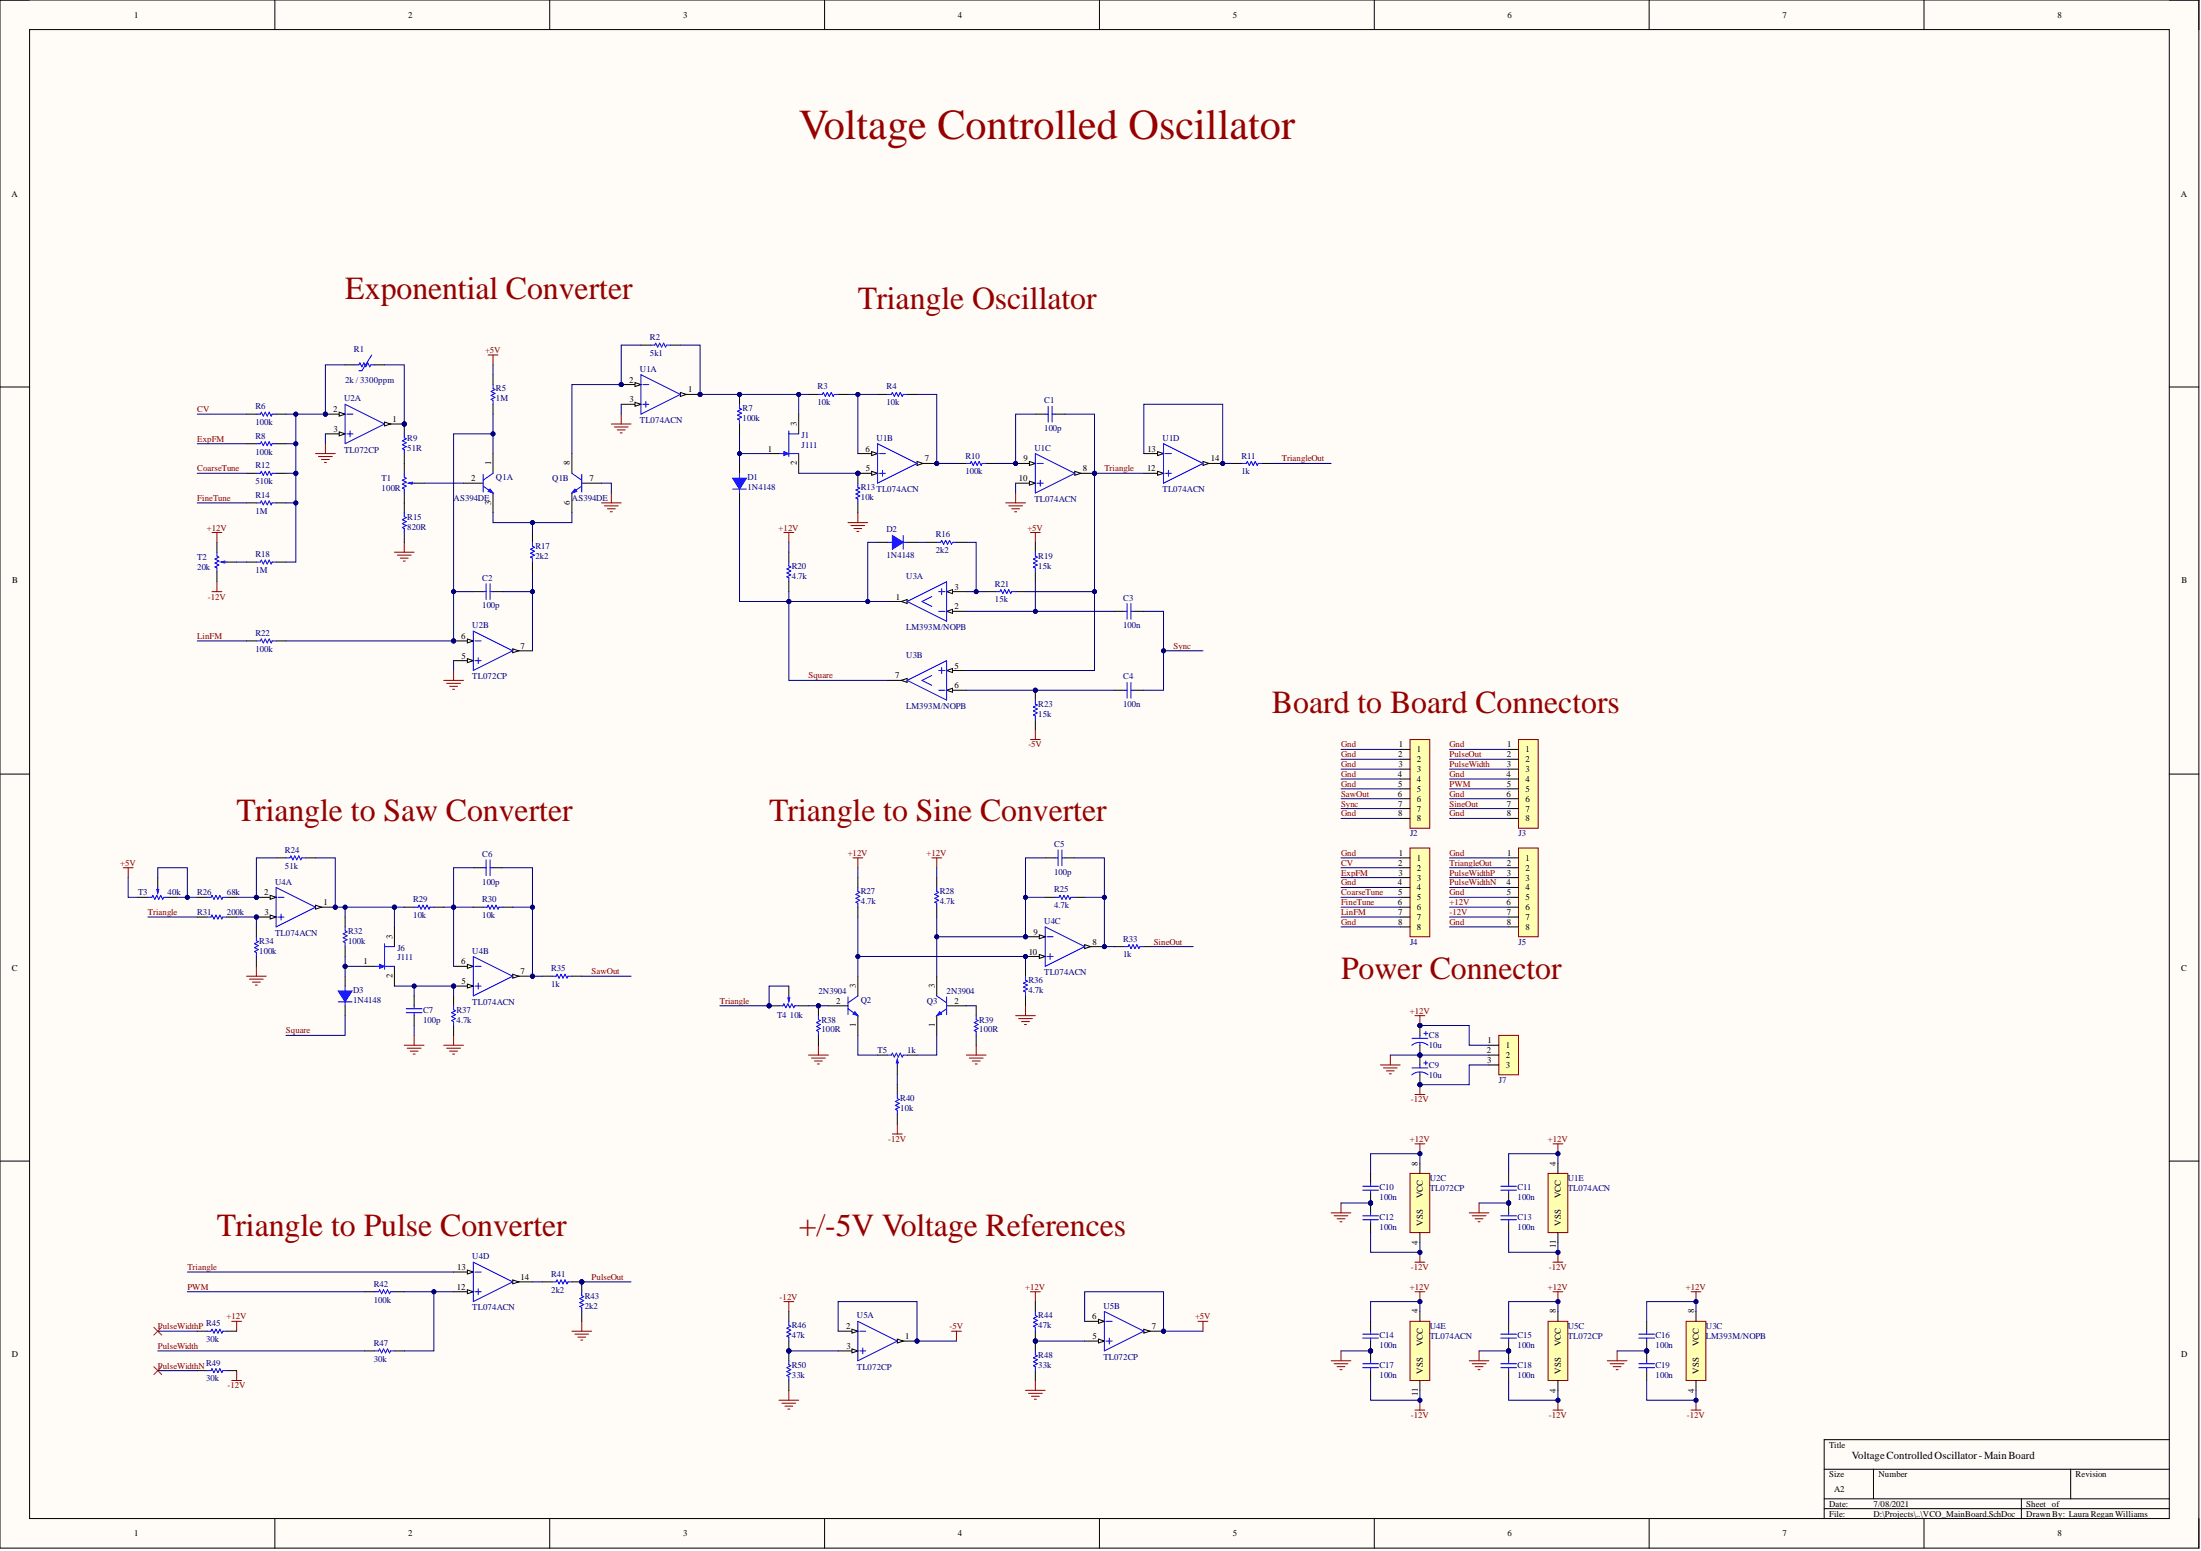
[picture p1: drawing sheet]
# Altium project VCO_MainBoard.PrjPcb
1 sheet, 92 parts. Net scope: global (net labels, ports and power ports of the same name join across sheets).
Board file: VCO_MainBoard.PcbDoc

## Sheet VCO_MainBoard.SchDoc: Voltage Controlled Oscillator - Main Board
size A2; Author: Laura Isabel Regan Williams; DrawnBy: Laura Regan Williams; SheetNumber: 1; SheetTotal: 1

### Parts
C1  100p  [CAP DISC 2.54MM PITCH 5.0 DIAMETER]
C2  100p  [CAP DISC 2.54MM PITCH 5.0 DIAMETER]
C3  100n  [CAP DISC 2.54MM PITCH 5.0 DIAMETER]
C4  100n  [CAP DISC 2.54MM PITCH 5.0 DIAMETER]
C5  100p  [CAP DISC 2.54MM PITCH 5.0 DIAMETER]
C6  100p  [CAP DISC 2.54MM PITCH 5.0 DIAMETER]
C7  100p  [CAP DISC 2.54MM PITCH 5.0 DIAMETER]
C8  10u  [CELEC_R_5x11_3]
C9  10u  [CELEC_R_5x11_3]
C10  100n  [CAP DISC 2.54MM PITCH 5.0 DIAMETER]
C11  100n  [CAP DISC 2.54MM PITCH 5.0 DIAMETER]
C12  100n  [CAP DISC 2.54MM PITCH 5.0 DIAMETER]
C13  100n  [CAP DISC 2.54MM PITCH 5.0 DIAMETER]
C14  100n  [CAP DISC 2.54MM PITCH 5.0 DIAMETER]
C15  100n  [CAP DISC 2.54MM PITCH 5.0 DIAMETER]
C16  100n  [CAP DISC 2.54MM PITCH 5.0 DIAMETER]
C17  100n  [CAP DISC 2.54MM PITCH 5.0 DIAMETER]
C18  100n  [CAP DISC 2.54MM PITCH 5.0 DIAMETER]
C19  100n  [CAP DISC 2.54MM PITCH 5.0 DIAMETER]
D1  1N4148  [SOD27]
D2  1N4148  [SOD27]
D3  1N4148  [SOD27]
J1  J111  [TO-92]
J2  HDR F 1x8 2.54MM  [HDR F 1x8 2.54MM]  (value not drawn)
J3  HDR F 1x8 2.54MM  [HDR F 1x8 2.54MM]  (value not drawn)
J4  HDR F 1x8 2.54MM  [HDR F 1x8 2.54MM]  (value not drawn)
J5  HDR F 1x8 2.54MM  [HDR F 1x8 2.54MM]  (value not drawn)
J6  J111  [TO-92]
J7  HDR M  [HDR M 1x3 2.54MM]  (value not drawn)
Q1  AS394DE  [SOIC8]  (parts A,B of 2)
Q2  2N3904  [TO-92]
Q3  2N3904  [TO-92]
R1  2k / 3300ppm  [Axial 0.125W Resistor]
R2  5k1  [Axial 0.25W Resistor]
R3  10k  [Axial 0.25W Resistor]
R4  10k  [Axial 0.25W Resistor]
R5  1M  [Axial 0.25W Resistor]
R6  100k  [Axial 0.25W Resistor]
R7  100k  [Axial 0.25W Resistor]
R8  100k  [Axial 0.25W Resistor]
R9  51R  [Axial 0.25W Resistor]
R10  100k  [Axial 0.25W Resistor]
R11  1k  [Axial 0.25W Resistor]
R12  510k  [Axial 0.25W Resistor]
R13  10k  [Axial 0.25W Resistor]
R14  1M  [Axial 0.25W Resistor]
R15  820R  [Axial 0.25W Resistor]
R16  2k2  [Axial 0.25W Resistor]
R17  2k2  [Axial 0.25W Resistor]
R18  1M  [Axial 0.25W Resistor]
R19  15k  [Axial 0.25W Resistor]
R20  4.7k  [Axial 0.25W Resistor]
R21  15k  [Axial 0.25W Resistor]
R22  100k  [Axial 0.25W Resistor]
R23  15k  [Axial 0.25W Resistor]
R24  51k  [Axial 0.25W Resistor]
R25  4.7k  [Axial 0.25W Resistor]
R26  68k  [Axial 0.25W Resistor]
R27  4.7k  [Axial 0.25W Resistor]
R28  4.7k  [Axial 0.25W Resistor]
R29  10k  [Axial 0.25W Resistor]
R30  10k  [Axial 0.25W Resistor]
R31  200k  [Axial 0.25W Resistor]
R32  100k  [Axial 0.25W Resistor]
R33  1k  [Axial 0.25W Resistor]
R34  100k  [Axial 0.25W Resistor]
R35  1k  [Axial 0.25W Resistor]
R36  4.7k  [Axial 0.25W Resistor]
R37  4.7k  [Axial 0.25W Resistor]
R38  100R  [Axial 0.25W Resistor]
R39  100R  [Axial 0.25W Resistor]
R40  10k  [Axial 0.25W Resistor]
R41  2k2  [Axial 0.25W Resistor]
R42  100k  [Axial 0.25W Resistor]
R43  2k2  [Axial 0.25W Resistor]
R44  47k  [Axial 0.25W Resistor]
R45  30k  [Axial 0.25W Resistor]
R46  47k  [Axial 0.25W Resistor]
R47  30k  [Axial 0.25W Resistor]
R48  33k  [Axial 0.25W Resistor]
R49  30k  [Axial 0.25W Resistor]
R50  33k  [Axial 0.25W Resistor]
T1  value 100R  [3296W]  (hidden comment: Trimmer)
T2  value 20k  [3296W]  (hidden comment: Trimmer)
T3  value 40k  [3296W]  (hidden comment: Trimmer)
T4  value 10k  [3296W]  (hidden comment: Trimmer)
T5  value 1k  [3296W]  (hidden comment: Trimmer)
U1  TL074ACN  [PDIP14]  (parts A,B,C,D,E of 5)
U2  TL072CP  [PDIP8]  (parts A,B,C of 3)
U3  LM393M/NOPB  [PDIP8]  (parts A,B,C of 3)
U4  TL074ACN  [PDIP14]  (parts A,B,C,D,E of 5)
U5  TL072CP  [PDIP8]  (parts A,B,C of 3)

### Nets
+5V: R5.2 R19.2 T3.1 U5.6 U5.7
+12V: C8.2 C10.2 C11.2 C14.2 C15.2 C16.2 J5.6 J7.1 R20.2 R27.2 R28.2 R44.2 R45.2 T2.1 U1.4(VCC) U2.8(VCC) U3.8(VCC) U4.4(VCC) U5.8(VCC)
-5V: R23.2 U5.1 U5.2
-12V: C9.1 C12.1 C13.1 C17.1 C18.1 C19.1 J5.7 J7.3 R40.1 R46.2 R49.2 T2.3 U1.11(VSS) U2.4(VSS) U3.4(VSS) U4.11(VSS) U5.4(VSS)
Gnd: C7.2 C8.1 C9.2 C10.1 C11.1 C12.2 C13.2 C14.1 C15.1 C16.1 C17.2 C18.2 C19.2 J2.1 J2.2 J2.3 J2.4 J2.5 J2.8 J3.1 J3.4 J3.6 J3.8 J4.1 J4.4 J4.8 J5.1 J5.5 J5.8 J7.2 Q1.7 R13.1 R15.1 R34.1 R36.1 R37.1 R38.1 R39.1 R43.1 R48.1 R50.1 U1.3 U1.10 U2.3 U2.5
CoarseTune: J4.5 R12.1
CV: J4.2 R6.1
ExpFM: J4.3 R8.1
FineTune: J4.6 R14.1
LinFM: J4.7 R22.1
PulseOut: J3.2 R41.2 R43.2
PulseWidth: J3.3 R47.1
PulseWidthN: J5.4 R49.1
PulseWidthP: J5.3 R45.1
PWM: J3.5 R42.1
SawOut: J2.6 R35.2
SineOut: J3.7 R33.2
Square: D1.2 D2.1 D3.2 R20.1 U3.1 U3.7
Sync: C3.1 C4.1 J2.7
Triangle: C1.2 R21.1 R31.1 T4.1 T4.2 U1.8 U1.12 U3.5 U4.13
TriangleOut: J5.2 R11.2
NetC1_1: C1.1 R10.2 U1.9
NetC2_1: C2.1 R17.1 U2.7
NetC2_2: C2.2 Q1.1 R5.1 R22.2 U2.6
NetC3_2: C3.2 R19.1 U3.2
NetC4_2: C4.2 R23.1 U3.6
NetC5_1: C5.1 R25.2 R33.1 U4.8
NetC5_2: C5.2 Q3.3 R25.1 R28.1 U4.9
NetC6_1: C6.1 R30.2 R35.1 U4.7
NetC6_2: C6.2 R29.2 R30.1 U4.6
NetC7_1: C7.1 J6.2 R37.2 U4.5
NetD1_1: D1.1 J1.1 R7.1
NetD2_2: D2.2 R16.1
NetD3_1: D3.1 J6.1 R32.1
NetJ1_2: J1.2 R13.2 U1.5
NetJ1_3: J1.3 R2.2 R3.1 R7.2 U1.1
NetJ6_3: J6.3 R24.2 R29.1 R32.2 U4.1
NetQ1_2: Q1.2 T1.2
NetQ1_3: Q1.3 Q1.6 R17.2
NetQ1_8: Q1.8 R2.1 U1.2
NetQ2_1: Q2.1 T5.3
NetQ2_2: Q2.2 R38.2 T4.3
NetQ2_3: Q2.3 R27.1 R36.2 U4.10
NetQ3_1: Q3.1 T5.1
NetQ3_2: Q3.2 R39.2
NetR1_1: R1.1 R6.2 R8.2 R12.2 R14.2 R18.2 U2.2
NetR1_2: R1.2 R9.2 U2.1
NetR3_2: R3.2 R4.1 U1.6
NetR4_2: R4.2 R10.1 U1.7
NetR9_1: R9.1 T1.1
NetR11_1: R11.1 U1.13 U1.14
NetR15_2: R15.2 T1.3
NetR16_2: R16.2 R21.2 U3.3
NetR18_1: R18.1 T2.2
NetR24_1: R24.1 R26.2 U4.2
NetR26_1: R26.1 T3.2 T3.3
NetR31_2: R31.2 R34.2 U4.3
NetR40_2: R40.2 T5.2
NetR41_1: R41.1 U4.14
NetR42_2: R42.2 R47.2 U4.12
NetR44_1: R44.1 R48.2 U5.5
NetR46_1: R46.1 R50.2 U5.3

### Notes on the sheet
- Voltage Controlled Oscillator
- Exponential Converter
- Triangle Oscillator
- Board to Board Connectors
- Triangle to Saw Converter
- (near C5) Triangle to Sine Converter
- Power Connector
- Triangle to Pulse Converter
- +/-5V Voltage References
